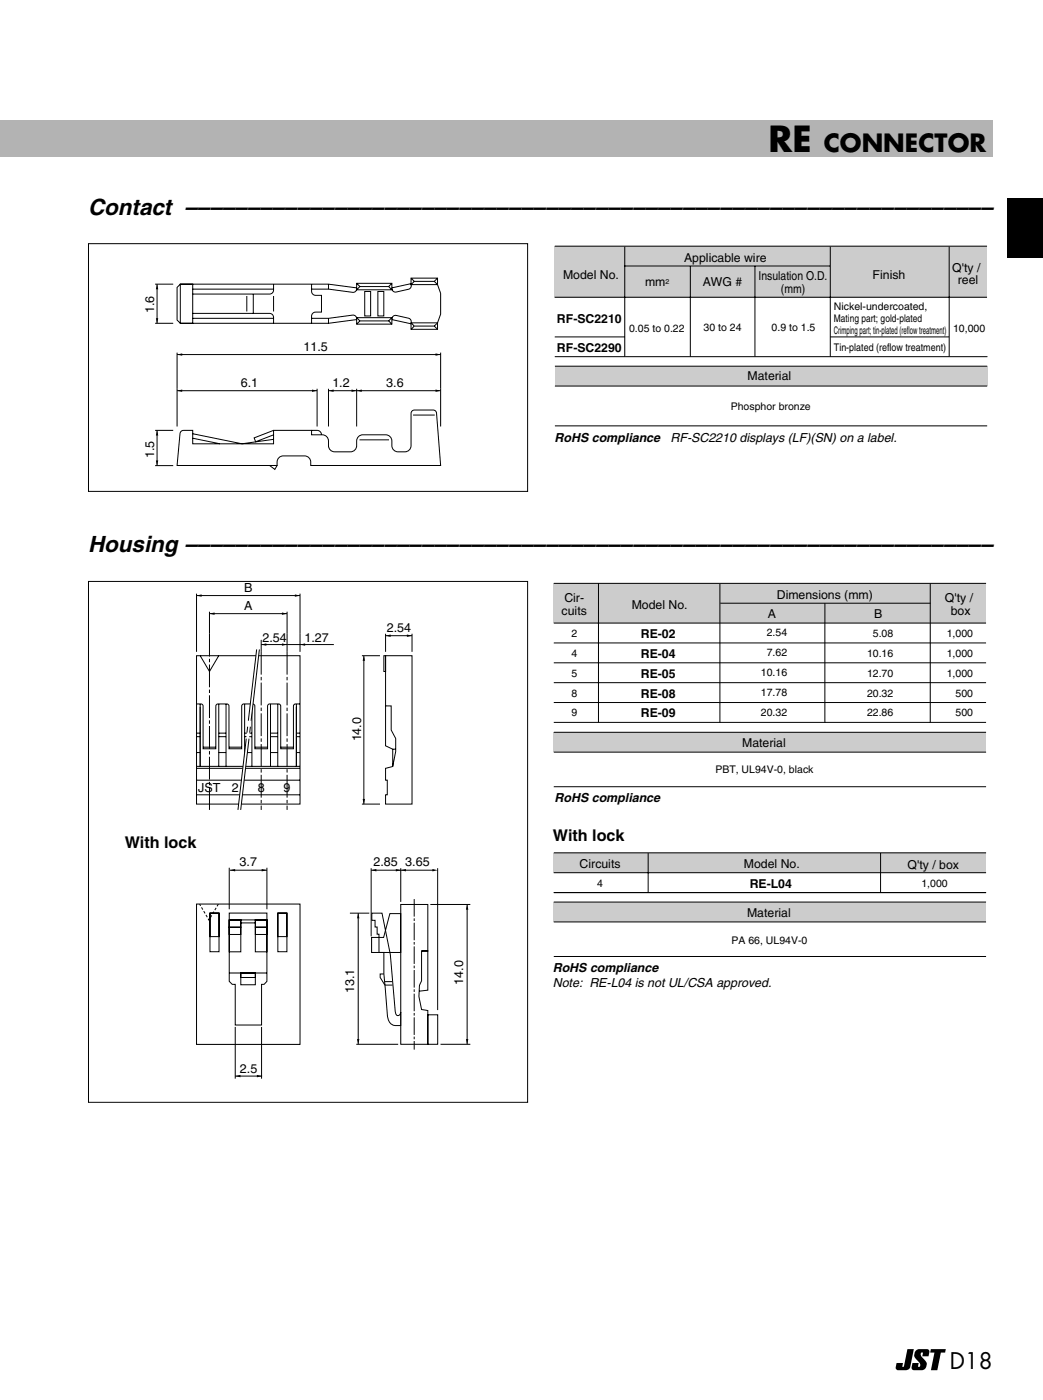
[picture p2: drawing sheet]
<svg xmlns="http://www.w3.org/2000/svg" width="210mm" height="282mm" viewBox="0 0 210 282" stroke-linecap="round" stroke-linejoin="round" font-family="sans-serif">
<path d="M202.7 40h7.2v12h-7.2z" fill-rule="evenodd" fill="#000"/>
<g fill="#000">
<path d="M31.6 57.2l.2 1h-.4zM31.4 64.1h.4l-.2 1zM35.6 78.7l1.1-.3v.5zM35.6 71.4l1.1-.3v.5zM62.8 78.4l1 .3-1 .2zM66.1 78.7l1-.3v.5zM70.7 78.4l1.1 .3-1.1 .2zM71.8 78.7l1-.3v.5zM87.6 78.4l1.1 .3-1.1 .2zM87.6 71.1l1.1 .3-1.1 .2zM31.6 86.6l.2 1.1h-.4zM31.4 92.7h.4l-.2 1z"/>
<path d="M182.6 271.6h1.3l-.7 3.6a.9 .9 0 0 1-1 .7h-1.5a.49 .49 0 0 1-.4-.6l.1-.9h1.3l-.1 .8h.2zM184.4 271.8l.6-.2h1.5a.49 .49 0 0 1 .5 .6l-.1 .9h-1.3l.1-.8-.3 .1a1.53 1.53 0 0 0 .8 1.5 1.18 1.18 0 0 1-.7 2h-1.6a.49 .49 0 0 1-.4-.6l.1-.9h1.3l-.1 .8 .3-.1a1.53 1.53 0 0 0-.8-1.5 1.21 1.21 0 0 1 .1-1.8zM187.3 271.6h3l-.1 .7h-.9l-.7 3.6h-1.3l.8-3.6h-.9z"/>
</g>
<g fill="none" stroke="#000" stroke-width=".2">
<path d="M17.8 49.1h88.4v49.8h-88.4zM31.2 57.2h3.7M31.6 57.2v7.9M36.3 57.2h2.5v7.9h-2.5zM38.8 58.2h16.3M49.7 59.6v3.1M51 59.2v3.9M55.1 57.2v1.2a.8 .8 0 0 1-.8 .8h-15.5M55.1 59.6v3.1M62.7 57.2v1.5a.8 .8 0 0 0 .8 .8h1.2v3.3h-1.2a.8 .8 0 0 0-.8 .8v1.5M66.1 57.2v1M71.8 57h7.1v1.3h-7.1z"/>
<path d="M71.8 58.2a.71 .71 0 0 1-.9 .7l-4.8-.7h-3.4M71.8 58l-5.7-.8h-29.8l-.7 .7v6.5l.7 .7h29.8l5.7-.8M71.8 57l.6 .7M72.4 57.7l-.6 .6M72.4 57.7h5.8M73.4 58.7h1.2v4.9h-1.2zM76 58.7h1.2v4.9h-1.2zM78.2 57.7l.7 .6M78.9 57l-.7 .7M82.7 57.1l-3.8 .9M82.7 56h5.4v1.3h-5.4zM82.7 56l.7 .7"/>
<path d="M83.4 56.7l-.7 .6a.71 .71 0 0 1-.5 .9l-2.6 .6a.71 .71 0 0 1-.7-.6M83.4 56.7h4M87.4 56.7l.7 .6 .6 1.8v4.1l-.6 1.8-.7 .7M88.1 56l-.7 .7M31.2 65.1h3.7M35.6 71v14.9M35.6 78.7h28.2M35.6 71.4h53.1M38.8 63.1h15.5a.8 .8 0 0 1 .8 .8v1.2M38.8 64.1h16.3M62.7 64.1h3.4l5-.7a.71 .71 0 0 1 .7 .8M63.8 78.3v7.6"/>
<path d="M66.1 64.1v1M66.1 78.3v7.6M66.1 78.7h22.6M71.8 64h7.1v1.3h-7.1zM71.8 64l.6 .6M71.8 78.3v7.6M72.4 64.6l-.6 .7M72.4 64.6h5.8M78.2 64.6l.7 .7M78.9 64l-.7 .6M78.9 64.3l3.8 .9M78.9 64.2a.71 .71 0 0 1 .9-.7l2.5 .6a.71 .71 0 0 1 .4 .9l.7 .7"/>
<path d="M82.7 65h5.4v1.3h-5.4zM83.4 65.7l-.7 .6M83.4 65.7h4M87.4 65.7l.7 .6M88.7 71v14.9M31.2 86.6h3.7M31.2 93.7h3.7M31.6 86.6v7.1M36.4 86.9l.5-.3h1.9v2.8h16.3v-2.8h7.6v.9h2.2a1.24 1.24 0 0 1 1.2 1.3 1.7 1.7 0 0 0 .9 2.1l3.5 .1a1.24 1.24 0 0 0 1.3-1.3 1.7 1.7 0 0 1 .8-2.1l5-.1a1.24 1.24 0 0 1 1.3 1.3 1.7 1.7 0 0 0 .8 2.1 2.9 2.9 0 0 0 2.8-.4l.2-.8v-6.5a.68 .68 0 0 1 .7-.6h3.8a.68 .68 0 0 1 .7 .6l.8 10.5h-26.2a1.43 1.43 0 0 0-1.2-1.9h-4.3a1.43 1.43 0 0 0-1.2 1.9h-20.2l.6-6.3zM38.8 87.3l9.9 2.1 6.4-.9M38.8 88.2l5.5 1.2M54.3 93.7l1 .8 .5-.8"/>
<path d="M55.1 86.6l-4 1.6 .4 .7 3.6-1.3M62.7 86.6h1.1a.88 .88 0 0 1 .9 .9M72.4 88.6h5.9M83.1 83.6h4.4"/>
</g>
<g fill="#ccc">
<path d="M111.7 73.7h87v4h-87z"/>
<path d="M111.6 49.6h87v10.2h-87z"/>
</g>
<g fill="none" stroke="#000" stroke-width=".2">
<path d="M111.6 49.6h87M111.6 59.8h87M125.6 53.6h41.4M125.7 49.7v22.1M138.9 53.6v18.2M151.9 53.5v18.3M167.1 49.7v22.1M191 49.7v22.1M111.6 67.8h14M111.6 71.8h87.1M111.7 73.7h87M111.7 77.7h87"/>
<path d="M167.1 67.8h23.9M111.7 85.7h87M39.6 119.5v11.7M39.6 119.9h20.8M60.4 119.5v11.7M39.6 132h20.8v29.9h-20.8zM40.3 132l1.9 3.2 1.8-3.2M42.2 123.2v4.4M42.2 123.6h15.6M52.6 128.8v2.4M57.8 123.2v8M67.2 129.8h-14.6"/>
<path d="M72.8 132h3.7M73.2 132v29.9M77.3 132h.3v3.2h-.3zM77.6 127.6v3.6M77.6 128h5.3M82.9 127.6v3.6M39.6 141.7l1.1 .1 .2 .4v8.6h2.5v-8.6l.1-.3 .4-.2h1.8l.3 .2 .1 .3v8.6h2.5v-8.6l.1-.3 .4-.2h1.8l.3 .2 .1 .3v8.6h2.5v-8.6l.3-.4 .2-.1h1.8l.3 .2 .1 .3v8.6h2.6v-8.6l.2-.4 1.1-.1M39.6 151.5h.7M39.6 148.3h.7M39.6 147.6h.7M39.6 154.3h20.8M39.6 154.7h20.8"/>
<path d="M39.6 157.1h20.8M40.3 141.7v12.6M40.9 150.4h2.5M44 141.7v12.6M44 151.5h1.5M44 148.3h1.5M44 147.6h1.5M45.5 141.7v12.6M46.1 150.4h2.5M49.2 151.5h1.5M49.2 148.3h1.5M49.2 147.6h1.5"/>
<path d="M49.2 141.7v12.6M50.7 141.7v12.6M51.3 150.4h2.5M54.4 151.5h1.5M54.4 148.3h1.5M54.4 147.6h1.5M54.4 141.7v12.6M55.9 141.7v12.6M56.5 150.4h2.6M59.6 151.5h.8M59.6 148.3h.8M59.6 147.6h.8"/>
<path d="M59.6 141.7v12.6M77.6 142.1h1.1v4.9l.9 1.7v2.6l-.6 3-1.4 .4v2.4h.3v2.9h-.3v1.9h5.3v-29.9h-5.3v18.2l1.4 .6v3.5M79 150.8h.6M39.6 160h20.8M72.8 161.9h3.7"/>
</g>
<path d="M59.3 119.7l1.1 .2-1.1 .2zM39.6 119.9l1-.2v.4zM42.2 123.6l1-.3v.5zM52.6 129.8l1-.3v.5zM56.7 123.3l1.1 .3-1.1 .2zM56.7 129.5l1.1 .3-1.1 .2zM60.4 129.8l1-.3v.5zM73.2 132l.3 1.1h-.5zM77.6 128l1-.2v.4zM81.9 127.8l1 .2-1 .2zM73 160.9h.5l-.3 1z" fill="#000"/>
<path d="M42.2 127.6v35.5M52.6 131.2v31.9M57.8 131.2v31.9" fill="none" stroke="#000" stroke-width=".2" stroke-dasharray="4.6 .5 .7 .5" stroke-linecap="butt"/>
<path d="M51.7 130.8h.5l-3.8 32.3h-.5z" fill="#fff"/>
<g fill="none" stroke="#000" stroke-width=".2">
<path d="M17.8 117.1h88.4v104.8h-88.4zM51.7 130.8l-1.7 14.3M52.2 130.8l-1.7 14.3M49.6 148.7l-1.7 14.4M49.8 146.3l-.1 1.2M50.1 148.7l-1.7 14.4M50.4 146.3l-.1 1.2M46.1 174.7v8.4M46.3 175.2h7.4M53.7 174.7v8.4M74.7 174.8v13.7M74.7 175.2h12.6"/>
<path d="M80.6 174.8v6.8M88.1 174.8v28.6M39.6 182h20.8v28.3h-20.8zM42.3 183.8h1.8v7.8h-1.8zM42.3 183.8h1.8v4.8h-1.8zM46.1 183.8h7.6v13.8l-.5 .6h-.6v8.2h-5.3v-8.2h-.6l-.6-.6zM46.1 185.2h2.4v6.4h-2.4zM46.1 185.2h2.4v1.5h-2.4zM46.1 186.7h2.4v1.4h-2.4zM46.1 185.2h7.6M46.1 195.9h7.6M48.5 195.9h2.9v2.4h-2.9z"/>
<path d="M48.5 195.9h2.9v.9h-2.9zM48.5 185.8h2.9M51.4 185.2h2.3v6.4h-2.3zM51.4 185.2h2.3v1.5h-2.3zM51.4 186.7h2.3v1.4h-2.3zM55.9 183.8h1.8v7.8h-1.8zM55.9 183.8h1.8v4.8h-1.8zM70.4 183.8h3.9M72.1 183.8v26.5M74.8 183.8h2.1l1.7 8.4 .9 11.3a.98 .98 0 0 0 .5 1 .67 .67 0 0 0 .6-.7v2.7h-1a1.52 1.52 0 0 1-1.5-1.3l-.8-9.2v-4.2h-1v-3.7h-.4v-1.5h-.4v-1.3h-.7zM77.3 196.1h-.8v.7l1 1.5h1.5M77.4 197.6h1.5"/>
<path d="M78.5 183.9h2.1v7.9h-5.8v-3.1h2.4zM80.6 182.1h5.5v9.4h-1.3v6l-.4 .9-.1 2.2 .5 2.7 1.3 .2v6.8h-5.5zM84.8 191.5h1.3v7.9l-1.7 .2M86.6 182.1h8.1M94 182.1v28.2M47.3 206.8v10.4M47.3 216.7h5.4M52.6 206.8v10.4M71.7 210.3h8.4M86.1 204.3h2v6h-2zM88.7 210.3h6"/>
</g>
<path d="M46.3 175.2l1-.2v.4zM52.7 175l1 .2-1 .2zM74.7 175.2l1-.2v.4zM79.7 175l1 .2-1 .2zM80.6 175.2l1.1-.2v.4zM87 175l1.1 .2-1.1 .2zM72.1 183.8l.2 1.1h-.5zM94 182.1l.3 1.1h-.5zM47.3 216.7l1.1-.3v.5zM51.7 216.4l1 .3-1 .2zM71.8 209.2h.5l-.2 1.1zM93.8 209.2h.4l-.2 1.1z" fill="#000"/>
<path d="M83.4 181v30.3" fill="none" stroke="#000" stroke-width=".2" stroke-dasharray="3.5 .4 .5 .4" stroke-linecap="butt"/>
<path d="M43.9 182l-1.8 3.2-1.9-3.2" fill="none" stroke="#000" stroke-width=".2" stroke-dasharray=".5 .4 .5 .4" stroke-linecap="butt"/>
<g fill="#ccc">
<path d="M111.4 147.4h87v4h-87z"/>
<path d="M111.4 117.4h87v8h-87z"/>
</g>
<g fill="none" stroke="#000" stroke-width=".2">
<path d="M111.4 117.4h87M120.4 117.4v28M144.9 117.6v27.8M187.2 117.4v28M111.4 125.4h87M111.4 129.4h87M111.4 133.4h87M111.4 137.4h87M145 121.4h42.2M166 121.5v23.9M111.4 141.4h87M111.4 145.4h87"/>
<path d="M111.4 147.4h87M111.4 158.4h87M111.4 151.4h87"/>
</g>
<g fill="#ccc">
<path d="M111.4 181.6h87v4h-87z"/>
<path d="M111.4 171.7h87v4h-87z"/>
</g>
<path d="M111.4 171.7h87M111.4 175.7h87M111.4 179.7h87M130.4 171.7v8M177.2 171.7v8M111.4 181.6h87M111.4 192.6h87M111.4 185.6h87" fill="none" stroke="#000" stroke-width=".2"/>
<path d="M-.1 24.3h199.9v7.4h-199.9z" fill="#b3b3b3"/>
<text font-size="7.1" x="154.7" y="30.7">RE</text>
<text font-size="4.9" x="165.8" y="30.7">CONNECTOR</text>
<g font-size="4.5">
<text x="17.7" y="43.2">Contact –––––––––––––––––––––––––––––––––––––––––––––––––––––––––––––––––</text>
<text x="17.7" y="111.2">Housing –––––––––––––––––––––––––––––––––––––––––––––––––––––––––––––––––</text>
<text x="191.1" y="275.7">D18</text>
</g>
<g font-size="3.2">
<text x="25.1" y="170.7">With lock</text>
<text x="111.2" y="169.3">With lock</text>
</g>
<g font-size="2.5">
<text x="137.7" y="52.7">Applicable wire</text>
<text x="113.3" y="56.2">Model No.</text>
<text x="129.8" y="57.7">mm</text>
<text x="141.4" y="57.7">AWG #</text>
<text x="152.7" y="56.4">Insulation O.D.</text>
<text x="157.1" y="58.9">(mm)</text>
<text x="175.6" y="56.2">Finish</text>
<text x="191.6" y="54.8">Q'ty /</text>
<text x="192.8" y="57.2">reel</text>
<text x="31" y="63" transform="rotate(-90 31 63)">1.6</text>
<text x="112.1" y="65">RF-SC2210</text>
<text x="61.1" y="70.6">11.5</text>
<text x="112.1" y="70.8">RF-SC2290</text>
<text x="48.5" y="77.9">6.1</text>
<text x="66.9" y="77.9">1.2</text>
<text x="77.7" y="77.9">3.6</text>
<text x="150.5" y="76.6">Material</text>
<text x="111.6" y="89">RoHS compliance</text>
<text x="134.9" y="89">RF-SC2210 displays (LF)(SN) on a label.</text>
<text x="31" y="92.2" transform="rotate(-90 31 92.2)">1.5</text>
<text x="49.1" y="119.1">B</text>
<text x="49.1" y="122.8">A</text>
<text x="113" y="123.8">cuits</text>
<text x="113.6" y="121.3">Cir-</text>
<text x="127.1" y="122.6">Model No.</text>
<text x="154.5" y="124.4">A</text>
<text x="156.3" y="120.5">Dimensions (mm)</text>
<text x="175.9" y="124.4">B</text>
<text x="190.2" y="121.3">Q'ty /</text>
<text x="191.4" y="123.7">box</text>
<text x="52.8" y="129.2">2.54</text>
<text x="61.3" y="129.3">1.27</text>
<text x="77.8" y="127.2">2.54</text>
<text x="129" y="128.5">RE-02</text>
<text x="129" y="132.5">RE-04</text>
<text x="129" y="136.5">RE-05</text>
<text x="129" y="140.4">RE-08</text>
<text x="72.7" y="149.3" transform="rotate(-90 72.7 149.3)">14.0</text>
<text x="129" y="144.4">RE-09</text>
<text x="149.4" y="150.3">Material</text>
<text x="39.9" y="159.4">JST</text>
<text x="46.7" y="159.4">2</text>
<text x="51.9" y="159.4">8</text>
<text x="57.1" y="159.4">9</text>
<text x="111.6" y="161.4">RoHS compliance</text>
<text x="48.2" y="174.4">3.7</text>
<text x="75.1" y="174.4">2.85</text>
<text x="81.6" y="174.4">3.65</text>
<text x="116.7" y="174.7">Circuits</text>
<text x="149.7" y="174.7">Model No.</text>
<text x="150.9" y="178.7">RE-L04</text>
<text x="182.6" y="174.9">Q'ty / box</text>
<text x="150.4" y="184.6">Material</text>
<text x="111.2" y="195.8">RoHS compliance</text>
<text x="71.3" y="200" transform="rotate(-90 71.3 200)">13.1</text>
<text x="93.2" y="198.2" transform="rotate(-90 93.2 198.2)">14.0</text>
<text x="111.2" y="198.8">Note: RE-L04 is not UL/CSA approved.</text>
<text x="48.3" y="216">2.5</text>
</g>
<g font-size="2.1">
<text x="167.8" y="62.3">Nickel-undercoated,</text>
<text x="167.8" y="64.8">Mating part; gold-plated</text>
<text x="126.6" y="66.9">0.05 to 0.22</text>
<text x="141.6" y="66.7">30 to 24</text>
<text x="155.3" y="66.7">0.9 to 1.5</text>
<text x="167.8" y="67.3">Crimping part; tin-plated (reflow treatment)</text>
<text x="167.8" y="70.6">Tin-plated (reflow treatment)</text>
<text x="191.8" y="66.9">10,000</text>
<text x="147.1" y="82.6">Phosphor bronze</text>
<text x="115" y="128.3">2</text>
<text x="154.3" y="128.1">2.54</text>
<text x="175.7" y="128.3">5.08</text>
<text x="190.5" y="128.3">1,000</text>
<text x="115" y="132.3">4</text>
<text x="115" y="136.3">5</text>
<text x="153.1" y="136.1">10.16</text>
<text x="154.3" y="132.1">7.62</text>
<text x="174.5" y="132.3">10.16</text>
<text x="174.5" y="136.3">12.70</text>
<text x="190.5" y="132.3">1,000</text>
<text x="190.5" y="136.3">1,000</text>
<text x="115" y="140.3">8</text>
<text x="153.1" y="140.1">17.78</text>
<text x="174.5" y="140.3">20.32</text>
<text x="192.3" y="140.3">500</text>
<text x="115" y="144.2">9</text>
<text x="153.1" y="144.1">20.32</text>
<text x="174.5" y="144.2">22.86</text>
<text x="192.3" y="144.2">500</text>
<text x="144" y="155.7">PBT, UL94V-0, black</text>
<text x="120.2" y="178.7">4</text>
<text x="185.4" y="178.6">1,000</text>
<text x="147.2" y="190.1">PA 66, UL94V-0</text>
</g>
<text font-size="1.4" x="133.9" y="57.2">2</text>
</svg>
